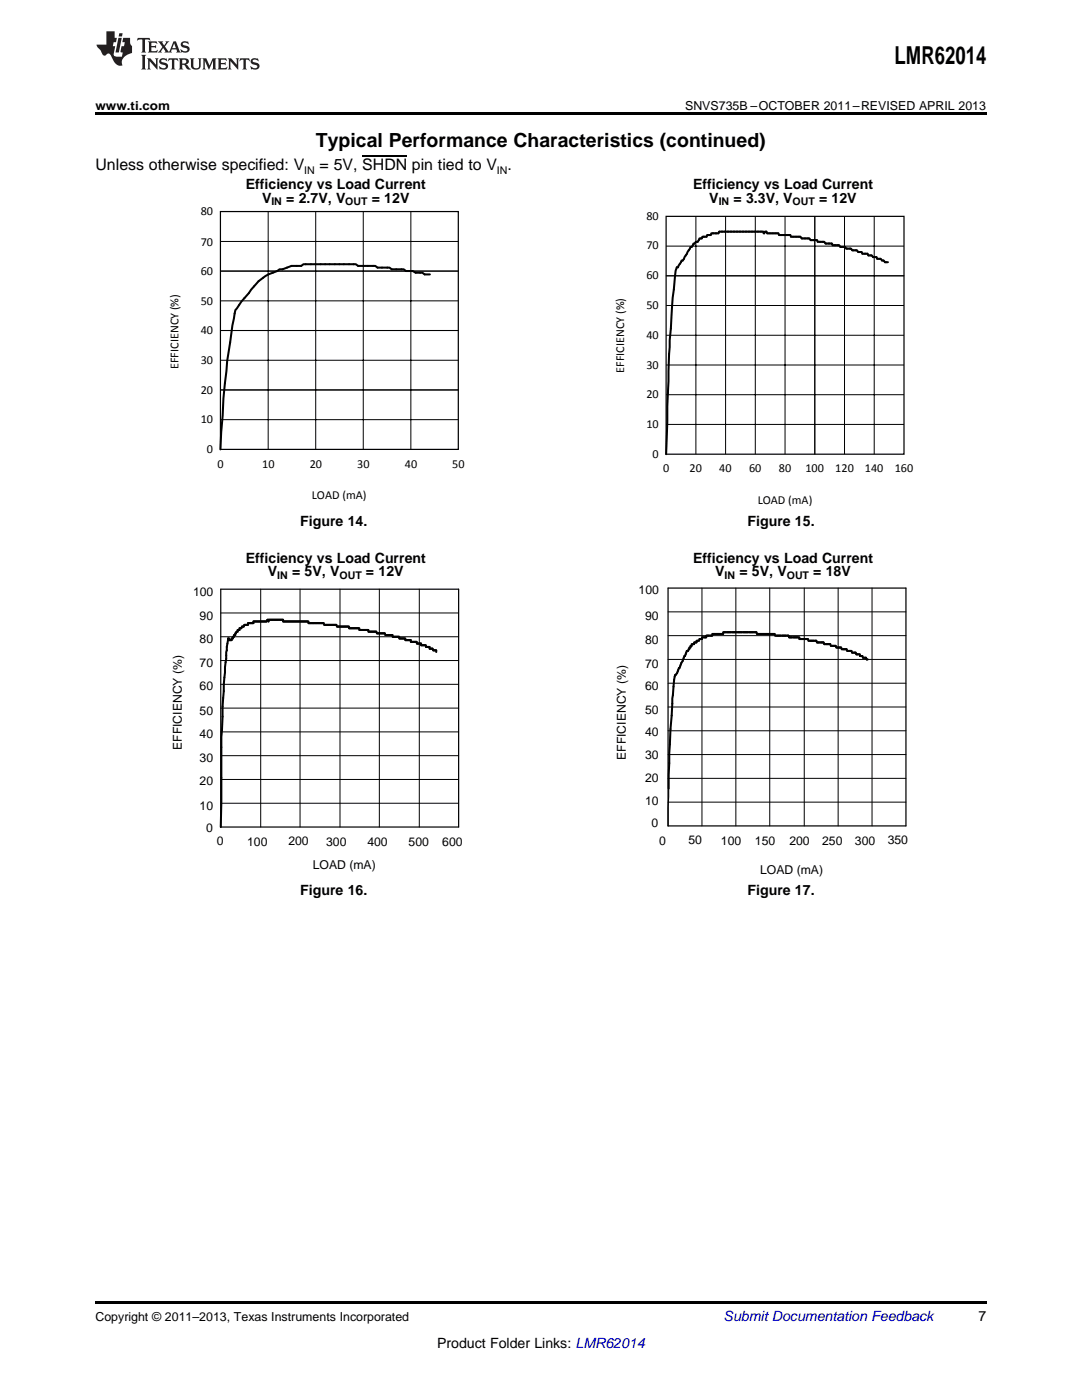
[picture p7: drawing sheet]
<svg xmlns="http://www.w3.org/2000/svg" width="216mm" height="279mm" viewBox="0 0 216 279" stroke-linecap="round" stroke-linejoin="round" font-family="sans-serif">
<path d="M19 259.7h177.8v.5h-177.8z" fill="#000"/>
<g fill="#fff">
<path d="M66.9 180.4h.3v.7h-.3z"/>
<path d="M156.1 180.4h.4v.7h-.4z"/>
</g>
<g fill="none" stroke="#000" stroke-width=".2">
<path d="M52 117.6v47.5M59.9 117.6v47.5M67.8 117.6v47.5M75.7 117.6v47.5M83.7 117.6v47.5M140.1 117.4v47.4M146.8 117.4v47.4M153.6 117.4v47.4M160.5 117.4v47.4M167.2 117.4v47.4M174 117.4v47.4M44 136.6h47.5"/>
<path d="M44 131.8h47.5M44 127.1h47.5M44 122.3h47.5M133.3 136.4h47.5M133.3 131.6h47.5M133.3 126.9h47.5M133.3 122.1h47.5M44 155.6h47.5M44 150.8h47.5M44 146.1h47.5M44 141.3h47.5M133.3 155.3h47.5"/>
<path d="M133.3 150.6h47.5M133.3 145.8h47.5M133.3 141.1h47.5M44 160.3h47.5M133.3 160.1h47.5"/>
</g>
<path d="M44 117.6h47.5v47.5h-47.5zM133.3 117.4h47.5v47.4h-47.5z" fill="none" stroke="#000" stroke-width=".24"/>
<path d="M133.4 157.4l-.1 7.4" fill="none" stroke="#000" stroke-width=".23"/>
<path d="M87 130.1v-.3h-.6l-.1-.3h-.6v-.4h-.7v-.3h-1v-.4h-.8v-.3h-1.2v-.3h-1.1v-.4h-1.2v-.3h-1.3v-.4h-1.5l-.1-.3h-1.6l-.1-.3h-1.6v-.4h-1.8v-.3h-2v-.4h-2.5l-.1-.3h-2.4l-.1-.3h-3v-.4h-5.1v-.3h-2.9v.3l-.3-.3-.1 .3h-2.6v.4h-1.1v.3h-.7l-.2 .3h-.3l-.1 .4h-.4v.3h-.4v.4h-.2l-.3 .3v.3h-.2v.4h-.2v.3h-.3v.4h-.5v-.4h-.2l-.2 1.7a281.8 281.8 0 0 0-1.1 20l-.2 16M173.2 131.6h-.3l-.1-.3h-.6l-.1-.4h-.5v-.3h-.7l-.2-.4h-.7l-.1-.3h-.8l-.2-.3h-.9l-.2-.4h-.9l-.1-.3h-1l-.1-.3h-1.2l-.2-.4h-1.3l-.1-.3h-1.6l-.1-.4h-1.7v-.3h-2l-.2-.3h-2.6l-.1-.4h-3.5l-.2-.3h-6.6v.3h-2.2v.4h-1.2v.3h-.8v.3h-.5l-.1 .4h-.5v.3h-.5v.4h-.5v.3h-.2v.3h-.3v.4l-.2 .3h-.3l-1.9 4.4a1.33 1.33 0 0 0-.6 1.4l-.4 3.7-.6 10.9-.1 7.1" fill="none" stroke="#000" stroke-width=".41"/>
<g fill="#fff">
<path d="M66.9 106.6h.3v.8h-.3z"/>
<path d="M156.1 106.6h.4v.8h-.4z"/>
</g>
<path d="M44 42.2h47.5v47.5h-47.5zM132.9 43.2h47.5v47.4h-47.5z" fill="none" stroke="#000" stroke-width=".24"/>
<g fill="none" stroke="#000" stroke-width=".2">
<path d="M44 48.2h47.5M44 54.1h47.5M53.5 42.2v47.5M63 42.2v47.5M72.5 42.2v47.5M82 42.2v47.5M132.9 49.1h47.5M132.9 55h47.5M138.9 43.2v47.4M144.8 43.2v47.4M150.7 43.2v47.4M156.6 43.2v47.4"/>
<path d="M162.6 43.2v47.4M168.5 43.2v47.4M174.4 43.2v47.4M44 60h47.5M44 66h47.5M44 71.9h47.5M44 77.8h47.5M132.9 61h47.5M132.9 66.9h47.5M132.9 72.8h47.5M132.9 78.8h47.5M44 83.8h47.5"/>
<path d="M132.9 84.7h47.5"/>
</g>
<path d="M85.8 54.8h-1.1l-.4-.4h-1.4l-.6-.3h-1.3l-.4-.4h-2.4l-.5-.3h-2.4l-.4-.3h-3.5l-.4-.4h-10.4l-.5 .4h-1.9l-1.8 .6h-.6l-.5 .4a9.8 9.8 0 0 0-5.6 4.4l-2 2.4a3.3 3.3 0 0 0-1 2.7 202.9 202.9 0 0 0-2.7 26.1M177.2 52.3h-.6l-.3-.3h-.3l-.2-.3h-.8l-.1-.4h-.7l-.2-.3h-.7l-.2-.4h-1l-.1-.3h-.8l-.2-.3h-.9l-.3-.4h-.9l-.3-.3h-.9l-.3-.4h-1.3l-.1-.3h-1.3l-.2-.3h-1.3l-.1-.4h-1.3l-.3-.3h-1.5l-.3-.4h-1.9l-.1-.3h-2.2l-.2-.3h-2.2l-.1-.4h-.4l-.1 .4-.2-.4h-8.8l-.1 .4h-1.5l-.1 .3h-.7l-.1 .3h-.8l-.2 .4h-.4l-.4 .7h-.4l-.2 .3h-.2l-.4 .7h-.2l-1.3 2.4-.3 .3h-.2l-.7 1.3h-.2l-.3 .7-.6 5.5-.3 6.1a371.3 371.3 0 0 0-.9 22l-.1 3" fill="none" stroke="#000" stroke-width=".41"/>
<path d="M19 22.5h177.8v.5h-177.8z" fill="#000"/>
<g fill="#231f20">
<path d="M27.5 7.6l-.1 .5 .4-.2h.6v.1v2.1l-.2 .4h1l-.3-.4v-2.1l.1-.1h.5l.5 .2-.2-.5zM29.5 8.3l.2 .3v1.5l-.2 .4h1.8l.2-.6a1.04 1.04 0 0 1-1.3 .2v-.7h.6l.3 .2v-.6l-.3 .2h-.6v-.6l.8-.1 .4 .3-.2-.5zM31.5 8.3l.9 1.1-.9 1.1h.8l-.2-.2 .5-.7 .4 .7-.2 .2h1.5l-.1-.2 .1-.4h.9l.1 .4-.2 .2h1l-.3-.3-.7-1.9h-.5l-.9 2-.8-1 .9-1h-.8l.1 .3-.3 .5-.4-.6 .2-.2zM34.7 8.6l.4 1h-.7zM36.3 8.4a.63 .63 0 0 0-.2 .7 .63 .63 0 0 0 .6 .4l.6 .2 .1 .2a.75 .75 0 0 1-.7 .4 .75 .75 0 0 1-.6-.5l.1 .7 .1-.1a1.11 1.11 0 0 0 1.5-.6 1.13 1.13 0 0 0-1.2-.8l-.1-.4a1.04 1.04 0 0 1 1.2 .2l-.2-.5-.1 .1-.5-.2zM28.2 10.9l.2 .4v2.2l-.2 .4h1l-.3-.4v-2.2l.3-.4zM29.3 11.6l.3 .4v1.5l-.3 .4h.8l-.2-.4v-1.3l1.5 1.7v-1.9l.2-.4h-.7l.2 .4v.9l-1.1-1.3zM32 11.8a.62 .62 0 0 0-.2 .7 .62 .62 0 0 0 .6 .4l.6 .1 .1 .3a.76 .76 0 0 1-.7 .3 .76 .76 0 0 1-.6-.4l.1 .7 .1-.1a1.11 1.11 0 0 0 1.5-.6 1.13 1.13 0 0 0-1.2-.8l-.1-.4a1.04 1.04 0 0 1 1.2 .2l-.2-.6-.1 .1-.5-.1zM33.7 11.6l-.2 .6a.61 .61 0 0 1 .8-.3v1.6l-.2 .4h.9l-.2-.4v-1.6a.63 .63 0 0 1 .8 .3l-.2-.6zM35.6 11.6l.3 .4v1.5l-.3 .4h1l-.2-.2v-.8l.5 .2a.76 .76 0 0 0 1.2 .7l-1-1a.58 .58 0 0 0 .6-.5 .58 .58 0 0 0-.5-.6zM36.4 11.9h.1a.45 .45 0 0 1 .5 .1 .45 .45 0 0 1 .1 .5l-.7 .2zM37.9 11.6l.2 .2a2.17 2.17 0 0 0 .3 1.9 .99 .99 0 0 0 1.6-.6v-1.1l.2-.4h-.7l.2 .2a1.92 1.92 0 0 1-.2 1.8 .6 .6 0 0 1-.9-.5v-1.1l.2-.4zM40.4 11.6l.2 .4v1.5l-.2 .4h.7l-.2-.4v-1.4l.8 1.8 .8-1.8v1.4l-.2 .4h.9l-.2-.4v-1.5l.2-.4h-.8l-.6 1.5-.6-1.5zM43.4 11.6l.2 .4v1.5l-.2 .4h1.8l.2-.6a1.04 1.04 0 0 1-1.3 .1v-.6h.5l.4 .2v-.6l-.4 .2h-.5v-.7h.8l.3 .3-.1-.6zM45.5 11.6l.2 .4v1.5l-.2 .4h.7l-.2-.4v-1.3l1.5 1.7v-1.9l.2-.4h-.7l.2 .4v.9l-1.1-1.3zM47.9 11.6l-.1 .6a.61 .61 0 0 1 .8-.3v1.6l-.3 .4h1l-.3-.4 .1-1.6a.63 .63 0 0 1 .7 .3l-.1-.6zM50.2 11.8a.62 .62 0 0 0-.2 .7 .62 .62 0 0 0 .6 .4l.6 .1 .2 .3a.76 .76 0 0 1-.8 .3 .76 .76 0 0 1-.6-.4l.1 .7 .2-.1a1.11 1.11 0 0 0 1.5-.6 1.13 1.13 0 0 0-1.3-.8l-.1-.4a1.04 1.04 0 0 1 1.2 .2l-.1-.6-.2 .1-.5-.1z"/>
<path d="M21.2 6.3v2.6h-1.9l.1 .4 .7 .9a.91 .91 0 0 0 1 .8 .56 .56 0 0 1 .5-.3 .56 .56 0 0 1 .5 .3l.4 .8a1.53 1.53 0 0 0 1.9 1.2 1.54 1.54 0 0 1 1-2.1l.9-.3v-1.4a1.52 1.52 0 0 1-.3-1.6h-1.4l-.2 .8h.5l-.2 .8h-.4l-.2 1v.2l.4 .1-.2 .8a1.93 1.93 0 0 1-1.6-.3l.3-1.8h-.5l.2-.8h.4l.2-.8h-.4v-1.3zM23.6 7.6l-.6 2.9h.7l.6-2.9zM23.8 6.6l-.1 .7h.6l.2-.7z"/>
</g>
<path d="M72.3 31.2h8.9" fill="none" stroke="#000" stroke-width=".21"/>
<text font-size="4.9" x="178.5" y="12.8">LMR62014</text>
<text font-size="3.9" x="63" y="29.3">Typical Performance Characteristics (continued)</text>
<g font-size="3.2">
<text x="19" y="34">Unless otherwise specified: V</text>
<text x="63.8" y="34">= 5V, SHDN pin tied to V .</text>
</g>
<g font-size="2.8">
<text x="49" y="37.7">Efficiency vs Load Current</text>
<text x="52.3" y="40.4">V</text>
<text x="57.1" y="40.4">= 2.7V, V</text>
<text x="74.2" y="40.4">= 12V</text>
<text x="138.3" y="37.7">Efficiency vs Load Current</text>
<text x="141.5" y="40.4">V</text>
<text x="146.4" y="40.4">= 3.3V, V</text>
<text x="163.4" y="40.4">= 12V</text>
<text x="59.9" y="104.9">Figure 14.</text>
<text x="149.2" y="104.9">Figure 15.</text>
<text x="49" y="112.3">Efficiency vs Load Current</text>
<text x="138.3" y="112.3">Efficiency vs Load Current</text>
<text x="53.4" y="115">V</text>
<text x="58.3" y="115">= 5V, V</text>
<text x="73" y="115">= 12V</text>
<text x="142.7" y="115">V</text>
<text x="147.5" y="115">= 5V, V</text>
<text x="162.3" y="115">= 18V</text>
<text x="59.9" y="178.6">Figure 16.</text>
<text x="149.2" y="178.6">Figure 17.</text>
<text x="195.3" y="263.6">7</text>
<text x="87.2" y="269">Product Folder Links: LMR62014</text>
</g>
<text font-size="2.8" fill="#0000c8" x="144.4" y="263.6">Submit Documentation Feedback</text>
<g font-size="2.5">
<text x="19" y="21.9">www.ti.com</text>
<text x="136.7" y="21.9">SNVS735B –OCTOBER 2011–REVISED APRIL 2013</text>
<text x="19" y="263.6">Copyright © 2011–2013, Texas Instruments Incorporated</text>
</g>
<g font-size="2.4">
<text x="40.1" y="43">80</text>
<text x="129" y="43.9">80</text>
<text x="40.1" y="49">70</text>
<text x="129" y="49.8">70</text>
<text x="40.1" y="54.9">60</text>
<text x="129" y="55.8">60</text>
<text x="40.1" y="60.8">50</text>
<text x="129" y="61.7">50</text>
<text x="40.1" y="66.7">40</text>
<text x="129" y="67.6">40</text>
<text x="35.6" y="73.7" transform="rotate(-90 35.6 73.7)">EFFICIENCY (%)</text>
<text x="40.1" y="72.7">30</text>
<text x="124.5" y="74.4" transform="rotate(-90 124.5 74.4)">EFFICIENCY (%)</text>
<text x="129" y="73.7">30</text>
<text x="40.1" y="78.6">20</text>
<text x="129" y="79.5">20</text>
<text x="40.1" y="84.5">10</text>
<text x="129" y="85.4">10</text>
<text x="41.3" y="90.4">0</text>
<text x="43.4" y="93.3">0</text>
<text x="52.3" y="93.3">10</text>
<text x="61.8" y="93.3">20</text>
<text x="71.3" y="93.3">30</text>
<text x="80.8" y="93.3">40</text>
<text x="90.2" y="93.3">50</text>
<text x="130.2" y="91.4">0</text>
<text x="132.3" y="94.3">0</text>
<text x="137.6" y="94.3">20</text>
<text x="143.5" y="94.3">40</text>
<text x="149.5" y="94.3">60</text>
<text x="155.4" y="94.3">80</text>
<text x="160.7" y="94.3">100</text>
<text x="166.7" y="94.3">120</text>
<text x="172.6" y="94.3">140</text>
<text x="178.5" y="94.3">160</text>
<text x="62.2" y="99.5">LOAD (mA)</text>
<text x="151.2" y="100.5">LOAD (mA)</text>
<text x="38.5" y="118.9">100</text>
<text x="127.4" y="118.6">100</text>
<text x="39.8" y="123.7">90</text>
<text x="128.7" y="123.6">90</text>
<text x="39.8" y="128.3">80</text>
<text x="128.7" y="128.6">80</text>
<text x="39.8" y="137.8">60</text>
<text x="39.8" y="133.2">70</text>
<text x="128.7" y="137.7">60</text>
<text x="128.7" y="133.3">70</text>
<text x="39.8" y="142.7">50</text>
<text x="128.7" y="142.4">50</text>
<text x="36.3" y="149.7" transform="rotate(-90 36.3 149.7)">EFFICIENCY (%)</text>
<text x="39.8" y="147.2">40</text>
<text x="128.7" y="146.8">40</text>
<text x="39.8" y="152.1">30</text>
<text x="124.9" y="151.7" transform="rotate(-90 124.9 151.7)">EFFICIENCY (%)</text>
<text x="128.7" y="156">20</text>
<text x="128.7" y="151.6">30</text>
<text x="39.8" y="161.6">10</text>
<text x="39.8" y="156.7">20</text>
<text x="128.7" y="160.7">10</text>
<text x="41.1" y="166.1">0</text>
<text x="130" y="165.1">0</text>
<text x="43.2" y="168.7">0</text>
<text x="49.3" y="168.7">100</text>
<text x="57.5" y="168.7">200</text>
<text x="62.4" y="173.4">LOAD (mA)</text>
<text x="65.1" y="168.8">300</text>
<text x="73.3" y="168.7">400</text>
<text x="81.5" y="168.8">500</text>
<text x="88.2" y="168.8">600</text>
<text x="131.5" y="168.6">0</text>
<text x="137.4" y="168.5">50</text>
<text x="143.9" y="168.6">100</text>
<text x="150.6" y="168.6">150</text>
<text x="157.5" y="168.6">200</text>
<text x="164" y="168.7">250</text>
<text x="170.6" y="168.6">300</text>
<text x="177.1" y="168.5">350</text>
<text x="151.7" y="174.4">LOAD (mA)</text>
</g>
<g font-size="2.1">
<text x="60.7" y="34.6">IN</text>
<text x="99.2" y="34.6">IN</text>
<text x="54.2" y="41">IN</text>
<text x="68.9" y="41">OUT</text>
<text x="143.4" y="41">IN</text>
<text x="158.2" y="41">OUT</text>
<text x="55.3" y="115.5">IN</text>
<text x="67.7" y="115.5">OUT</text>
<text x="144.6" y="115.5">IN</text>
<text x="157" y="115.5">OUT</text>
</g>
</svg>
